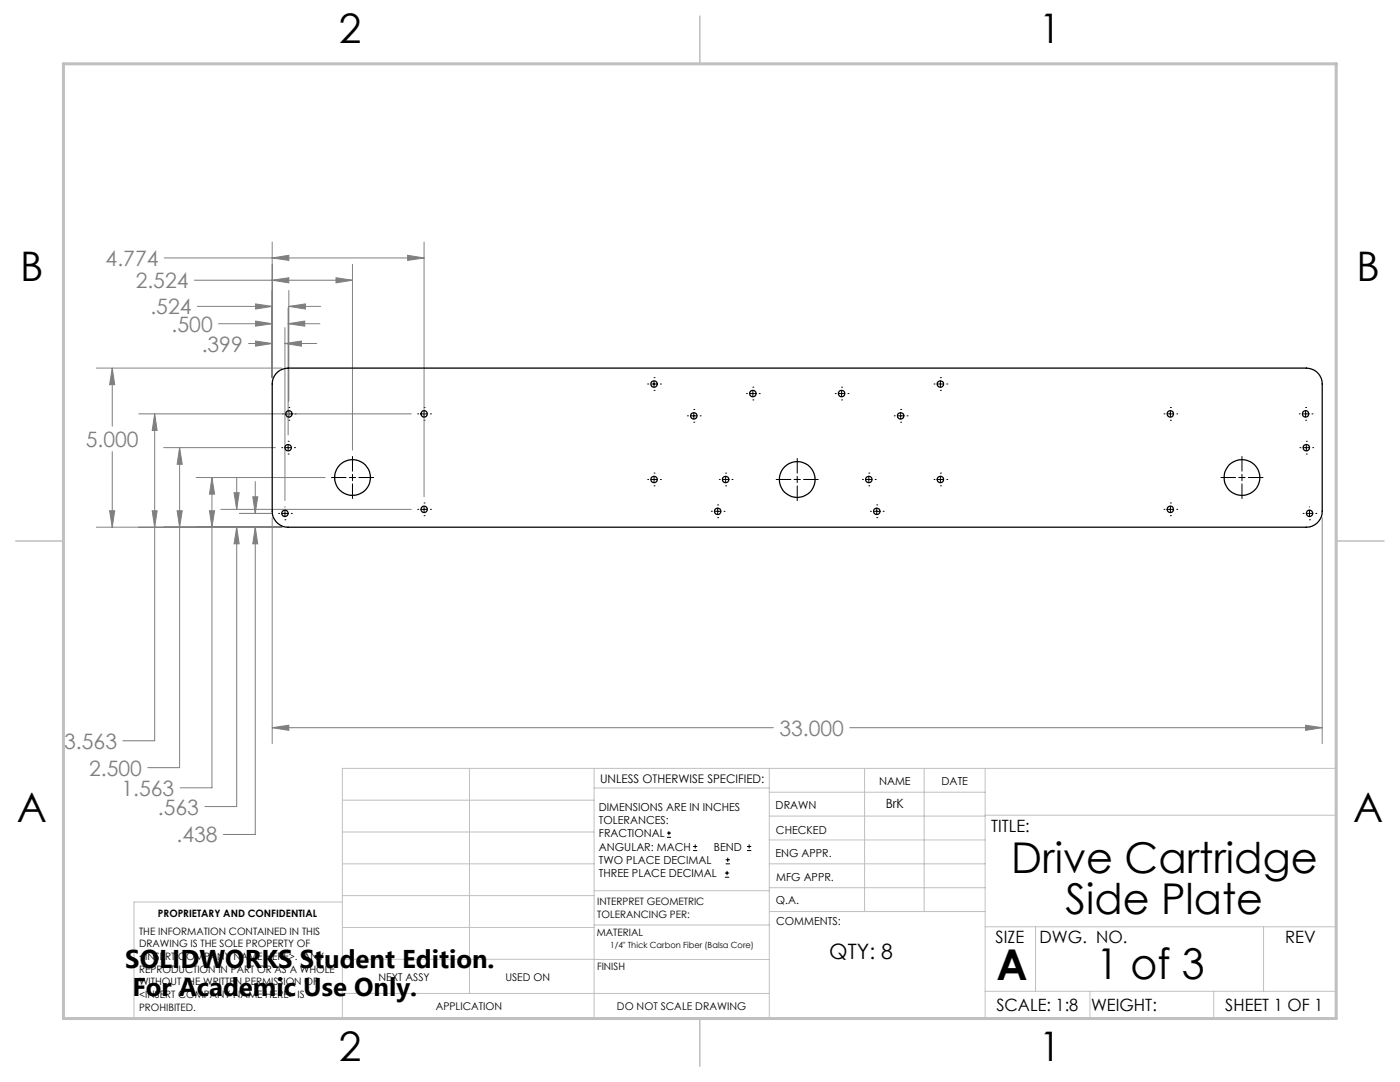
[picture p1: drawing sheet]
<svg xmlns="http://www.w3.org/2000/svg" width="279mm" height="216mm" viewBox="0 0 279 216" stroke-linecap="round" stroke-linejoin="round" font-family="sans-serif">
<g fill="none" stroke="#000" stroke-width=".2">
<path d="M129.3 76.6h.1M129.9 76.6h1.3M130.5 75.4h.1M130.5 77.9h.1M130.5 76v1.3M131.8 76.6h.1M149 78.5h.1M149.6 78.5h1.3M150.2 77.3h.1M150.2 79.8h.1M150.2 77.9v1.3M151.5 78.5h.1"/>
<path d="M166.7 78.5h.1M167.3 78.5h1.3M168 77.3h.1M168 79.8h.1M168 77.9v1.3M169.2 78.5h.1M186.4 76.6h.1M187 76.6h1.3M187.7 75.4h.1M187.7 77.9h.1M187.7 76v1.3M188.9 76.6h.1"/>
<path d="M56.2 89.3h.1M56.4 82.6h.1M56.9 89.3h1.2M57 82.6h1.3M57.5 88.1h.1M57.5 90.6h.1M57.5 88.7v1.3M57.6 81.3h.1M57.6 83.9h.1M57.6 82v1.2M58.8 89.3h.1M58.9 82.6h.1"/>
<path d="M66.1 95.3h3M69.7 95.3h1.3M70.3 91.1v2.9M70.3 94.7v1.2M70.3 96.6v2.9M71.6 95.3h3M83.4 82.6h.1M84 82.6h1.3M84.6 81.3h.1M84.6 83.9h.1M84.6 82v1.2M85.9 82.6h.1"/>
<path d="M129.3 95.7h.1M129.9 95.7h1.3M130.5 94.4h.1M130.5 96.9h.1M130.5 95v1.3M131.8 95.7h.1M137.2 83h.1M137.8 83h1.3M138.5 81.7h.1M138.5 84.2h.1M138.5 82.3v1.3M139.7 83h.1"/>
<path d="M143.5 95.7h.1M144.2 95.7h1.3M144.8 94.4h.1M144.8 96.9h.1M144.8 95v1.3M146.1 95.7h.1M154.9 95.7h2.9M158.5 95.7h1.2M159.1 91.5v2.9M159.1 95v1.3M159.1 96.9v3M160.4 95.7h2.9"/>
<path d="M172.1 95.7h.1M172.8 95.7h1.2M173.4 94.4h.1M173.4 96.9h.1M173.4 95v1.3M174.7 95.7h.1M178.5 83h.1M179.1 83h1.3M179.7 81.7h.1M179.7 84.2h.1M179.7 82.3v1.3M181 83h.1"/>
<path d="M186.4 95.7h.1M187 95.7h1.3M187.7 94.4h.1M187.7 96.9h.1M187.7 95v1.3M188.9 95.7h.1M232.3 82.6h.1M232.9 82.6h1.3M233.6 81.3h.1M233.6 83.9h.1M233.6 82v1.2M234.8 82.6h.1"/>
<path d="M243.7 95.3h2.9M247.2 95.3h1.3M247.9 91.1v2.9M247.9 94.7v1.2M247.9 96.6v2.9M249.1 95.3h3M259.3 82.6h.1M259.4 89.3h.1M259.9 82.6h1.3M260.1 89.3h1.2M260.6 81.3h.1M260.6 83.9h.1"/>
<path d="M260.6 82v1.2M260.7 88.1h.1M260.7 90.6h.1M260.7 88.7v1.3M261.8 82.6h.1M262 89.3h.1M55.6 102.4h.1M56.2 102.4h1.3M56.9 103.7h.1M56.9 101.1v.1M56.9 101.8v1.3M58.1 102.4h.1"/>
<path d="M83.4 101.6h.1M84 101.6h1.3M84.6 100.4h.1M84.6 102.9h.1M84.6 101v1.3M85.9 101.6h.1M142 102h.1M142.6 102h1.3M143.2 100.8h.1M143.2 103.3h.1M143.2 101.4v1.3M144.5 102h.1"/>
<path d="M173.7 102h.1M174.3 102h1.3M175 100.8h.1M175 103.3h.1M175 101.4v1.3M176.2 102h.1M232.3 101.6h.1M232.9 101.6h1.3M233.6 100.4h.1M233.6 102.9h.1M233.6 101v1.3M234.8 101.6h.1"/>
<path d="M260.1 102.4h.1M260.7 102.4h1.3M261.3 103.7h.1M261.3 101.1v.1M261.3 101.8v1.3M262.6 102.4h.1M133.1 167.1h.8M133.1 166.2h.8M133.5 165.8v.9M138.3 169.7h.8M138.3 168.9h.8M138.7 168.5v.8"/>
<path d="M144.7 175h.8M144.7 174.2h.8M144.8 172.4h.9M144.8 171.6h.9M145.1 173.8v.8M145.2 171.1v.9M149.1 169.7h.8M149.1 168.9h.8M149.5 168.5v.8"/>
</g>
<g fill="none" stroke="#808080" stroke-width=".2">
<path d="M32.8 51.5h51.8M38.8 55.9h31.5M54.3 55.9l3.3-.5v1zM54.3 51.5l3.3-.6v1.1zM54.3 48.3v27.1M57.6 58v22M67.1 55.4l3.2 .5-3.2 .5zM70.3 52.7v37.1M81.4 50.9l3.2 .6-3.2 .5zM84.6 48.3v50.8M19.2 73.4h37M22.4 73.4l.5 3.4h-1z"/>
<path d="M22.4 73.4v11.7M39.4 61.1h14.9M43.6 64.6h10.7M49.6 68.5h4.7M51 68.1l3.3 .4-3.3 .6zM51 64.1l3.3 .5-3.3 .5zM51 60.6l3.3 .5-3.3 .6zM56.9 68.5l3.2-.4v1zM56.9 65.4v34.5M56.9 68.5h6.3M57.5 64.6l3.3-.5v1zM57.5 61.4v25.4"/>
<path d="M57.5 64.6h6.4M57.6 61.1l3.4-.5v1.1zM57.6 61.1h6.4M22.4 90.1v15.1M27.7 82.6h54.4M30.9 82.6l.5 3.3h-1zM30.9 82.6v65.2h-6.4M32.7 89.3h22.3M35.8 89.3l.6 3.3h-1.1zM35.8 89.3v63.9h-6.3M39.1 95.3h25.8M42.3 95.3l.5 3.3h-1z"/>
<path d="M42.3 95.3v61.9h-6.4M46.7 98.3h1l-.5 3.3zM47.2 95.3v6.3M50.4 99.1h1l-.5 3.3zM50.9 96.1v6.3M19.2 105.2h37M21.9 101.9h1l-.5 3.3zM30.4 101.9h1l-.5 3.3zM35.3 101.9h1.1l-.6 3.3zM41.8 101.9h1l-.5 3.3zM44.1 101.6h38M47.2 105.2l.5 3.3h-1z"/>
<path d="M47.2 105.2v55.7h-6.3M47.8 102.4h6.5M50.9 105.2l.5 3.3h-1zM50.9 105.2v61.3h-6.3M54.3 103.3v45.1M263.9 103.3v45.1M54.3 145.2l3.3-.5v1zM54.3 145.2h100M169.6 145.2h94.3M260.6 144.7l3.3 .5-3.3 .5z"/>
</g>
<g fill="none" stroke="#c0c0c0" stroke-width=".2">
<path d="M68.3 159.7h50.3M93.7 153.3v44.9M118.6 153.3v49.9M118.6 157.2h34.9M153.5 153.3v49.9M153.5 158.1h43.1M172.5 153.3v28.6M184.4 153.3v28.6M196.6 153.3v49.9M68.3 180h-41.6v23.2h240v-49.9h-198.4v49.9M68.3 178.7h50.3M68.3 172.4h50.3"/>
<path d="M68.3 166h50.3M118.6 177.7h35M153.5 167.6h43.1M153.5 162.8h43.1M153.5 172.4h43.1M153.5 177.1h43.1M196.6 162.7h70.1M68.3 198.2h85.2M68.3 191.4l85.2 .1M68.3 185.1h50.3M118.6 184.6h35M153.6 181.9h43"/>
<path d="M196.6 197.8h70.1M196.6 184.9h70.1M206.7 184.9v12.9M217.5 197.8v5.4M242.2 197.8v5.4M252.2 184.9v12.9"/>
</g>
<path d="M139.7 3.2v9.5M3.1 107.9h9.6M266.7 107.9h9.5M139.7 203.2v9.6" fill="none" stroke="#c0c0c0" stroke-width=".3"/>
<path d="M12.7 12.7h254v190.5h-254z" fill="none" stroke="#c0c0c0" stroke-width=".6"/>
<path d="M54.3 145.2l3.3-.5v1zM260.6 144.7l3.3 .5-3.3 .5zM22.4 73.4l.5 3.4h-1zM21.9 101.9h1l-.5 3.3zM50.9 105.2l.5 3.3h-1zM50.4 99.1h1l-.5 3.3zM47.2 105.2l.5 3.3h-1zM46.7 98.3h1l-.5 3.3zM41.8 101.9h1l-.5 3.3zM42.3 95.3l.5 3.3h-1zM35.3 101.9h1.1l-.6 3.3zM35.8 89.3l.6 3.3h-1.1zM30.4 101.9h1l-.5 3.3zM30.9 82.6l.5 3.3h-1zM51 68.1l3.3 .4-3.3 .6zM56.9 68.5l3.2-.4v1zM51 64.1l3.3 .5-3.3 .5zM57.5 64.6l3.3-.5v1zM51 60.6l3.3 .5-3.3 .6zM57.6 61.1l3.4-.5v1.1zM54.3 55.9l3.3-.5v1zM67.1 55.4l3.2 .5-3.2 .5zM54.3 51.5l3.3-.6v1.1zM81.4 50.9l3.2 .6-3.2 .5z" fill="#808080"/>
<g fill="none" stroke="#000" stroke-width=".25">
<path d="M55.1 74.6a3.2 3.2 0 0 1 2.4-1.2h203.2a3.2 3.2 0 0 1 3.2 3.2v25.4a3.2 3.2 0 0 1-3.2 3.2h-203.2a3.2 3.2 0 0 1-3.2-3.2v-25.4a2.97 2.97 0 0 1 .8-2z"/>
<circle cx="130.5" cy="76.6" r=".63"/>
<circle cx="150.2" cy="78.5" r=".64"/>
<circle cx="168" cy="78.5" r=".64"/>
<circle cx="187.7" cy="76.6" r=".64"/>
<circle cx="57.5" cy="89.3" r=".63"/>
<circle cx="57.6" cy="82.6" r=".64"/>
<circle cx="70.4" cy="95.3" r="3.6"/>
<circle cx="84.6" cy="82.6" r=".64"/>
<circle cx="130.5" cy="95.7" r=".63"/>
<circle cx="138.5" cy="83" r=".64"/>
<circle cx="144.8" cy="95.7" r=".63"/>
<circle cx="159.1" cy="95.7" r="3.6"/>
<circle cx="173.4" cy="95.7" r=".64"/>
<circle cx="179.7" cy="83" r=".63"/>
<circle cx="187.7" cy="95.7" r=".64"/>
<circle cx="233.6" cy="82.6" r=".64"/>
<circle cx="247.9" cy="95.3" r="3.6"/>
<circle cx="260.6" cy="82.6" r=".64"/>
<circle cx="260.7" cy="89.3" r=".63"/>
<circle cx="56.9" cy="102.4" r=".63"/>
<circle cx="84.6" cy="101.6" r=".64"/>
<circle cx="143.2" cy="102" r=".64"/>
<circle cx="175" cy="102" r=".63"/>
<circle cx="233.6" cy="101.6" r=".64"/>
<circle cx="261.3" cy="102.4" r=".63"/>
</g>
<g font-size="8.5">
<text x="201.8" y="174.2">Drive Cartridge</text>
<text x="212.7" y="182.3">Side Plate</text>
<text x="198.9" y="195.5">A</text>
<text x="218.8" y="195.4">1 of 3</text>
</g>
<g font-size="8.1">
<text x="67.6" y="8.5">2</text>
<text x="207.3" y="8.5">1</text>
<text x="4" y="56.2">B</text>
<text x="270.7" y="56.2">B</text>
<text x="3.3" y="164.1">A</text>
<text x="270" y="164.1">A</text>
<text x="67.6" y="211.7">2</text>
<text x="207.3" y="211.7">1</text>
</g>
<g font-size="5.1">
<text x="25" y="193.2">SOLIDWORKS Student Edition.</text>
<text x="26.4" y="198.8">For Academic Use Only.</text>
</g>
<g font-size="4.2" fill="#808080">
<text x="21.1" y="53">4.774</text>
<text x="27.1" y="57.5">2.524</text>
<text x="30" y="62.7">.524</text>
<text x="34.2" y="66.2">.500</text>
<text x="40.2" y="70.1">.399</text>
<text x="17.1" y="89.2">5.000</text>
<text x="12.8" y="149.4">3.563</text>
<text x="155.5" y="146.8">33.000</text>
<text x="17.8" y="154.8">2.500</text>
<text x="24.2" y="158.8">1.563</text>
<text x="31.5" y="162.5">.563</text>
<text x="35.2" y="168.1">.438</text>
</g>
<text font-size="4.2" x="165.5" y="191.4">QTY: 8</text>
<g font-size="3.4">
<text x="197.8" y="166">TITLE:</text>
<text x="198.7" y="188.1">SIZE</text>
<text x="207.5" y="188.1">DWG. NO.</text>
<text x="256.5" y="188.2">REV</text>
<text x="198.8" y="201.7">SCALE: 1:8</text>
<text x="217.7" y="201.8">WEIGHT:</text>
<text x="244.5" y="201.7">SHEET 1 OF 1</text>
</g>
<text font-size="2.5" x="176.8" y="161.3">BrK</text>
<text font-size="2.4" x="119.8" y="156.2">UNLESS OTHERWISE SPECIFIED:</text>
<g font-size="2.2">
<text x="119.5" y="161.8">DIMENSIONS ARE IN INCHES</text>
<text x="154.8" y="161.4">DRAWN</text>
<text x="175.4" y="156.6">NAME</text>
<text x="187.9" y="156.7">DATE</text>
<text x="119.5" y="164.4">TOLERANCES:</text>
<text x="119.5" y="167.1">FRACTIONAL</text>
<text x="154.9" y="166.3">CHECKED</text>
<text x="119.5" y="169.7">ANGULAR: MACH</text>
<text x="119.5" y="172.4">TWO PLACE DECIMAL</text>
<text x="142.5" y="169.7">BEND</text>
<text x="154.8" y="171">ENG APPR.</text>
<text x="119.5" y="175">THREE PLACE DECIMAL</text>
<text x="154.9" y="175.7">MFG APPR.</text>
<text x="154.9" y="180.4">Q.A.</text>
<text x="154.9" y="184.6">COMMENTS:</text>
</g>
<g font-size="2.1">
<text x="75.5" y="195.7">NEXT ASSY</text>
<text x="100.9" y="195.7">USED ON</text>
<text x="86.9" y="201.5">APPLICATION</text>
<text x="123.1" y="201.6">DO NOT SCALE DRAWING</text>
</g>
<g font-size="2">
<text x="31.5" y="182.9">PROPRIETARY AND CONFIDENTIAL</text>
<text x="119.2" y="180.6">INTERPRET GEOMETRIC</text>
<text x="119.2" y="183.1">TOLERANCING PER:</text>
<text x="27.8" y="186.5">THE INFORMATION CONTAINED IN THIS</text>
<text x="27.8" y="189">DRAWING IS THE SOLE PROPERTY OF</text>
<text x="27.8" y="191.6">&lt;INSERT COMPANY NAME HERE&gt;. ANY</text>
<text x="119.1" y="186.7">MATERIAL</text>
<text x="27.8" y="194.1">REPRODUCTION IN PART OR AS A WHOLE</text>
<text x="27.8" y="196.6">WITHOUT THE WRITTEN PERMISSION OF</text>
<text x="119.1" y="193.5">FINISH</text>
<text x="27.8" y="199.1">&lt;INSERT COMPANY NAME HERE&gt; IS</text>
<text x="27.8" y="201.7">PROHIBITED.</text>
</g>
<text font-size="1.7" x="121.8" y="189.2">1/4&quot; Thick Carbon Fiber (Balsa Core)</text>
</svg>
